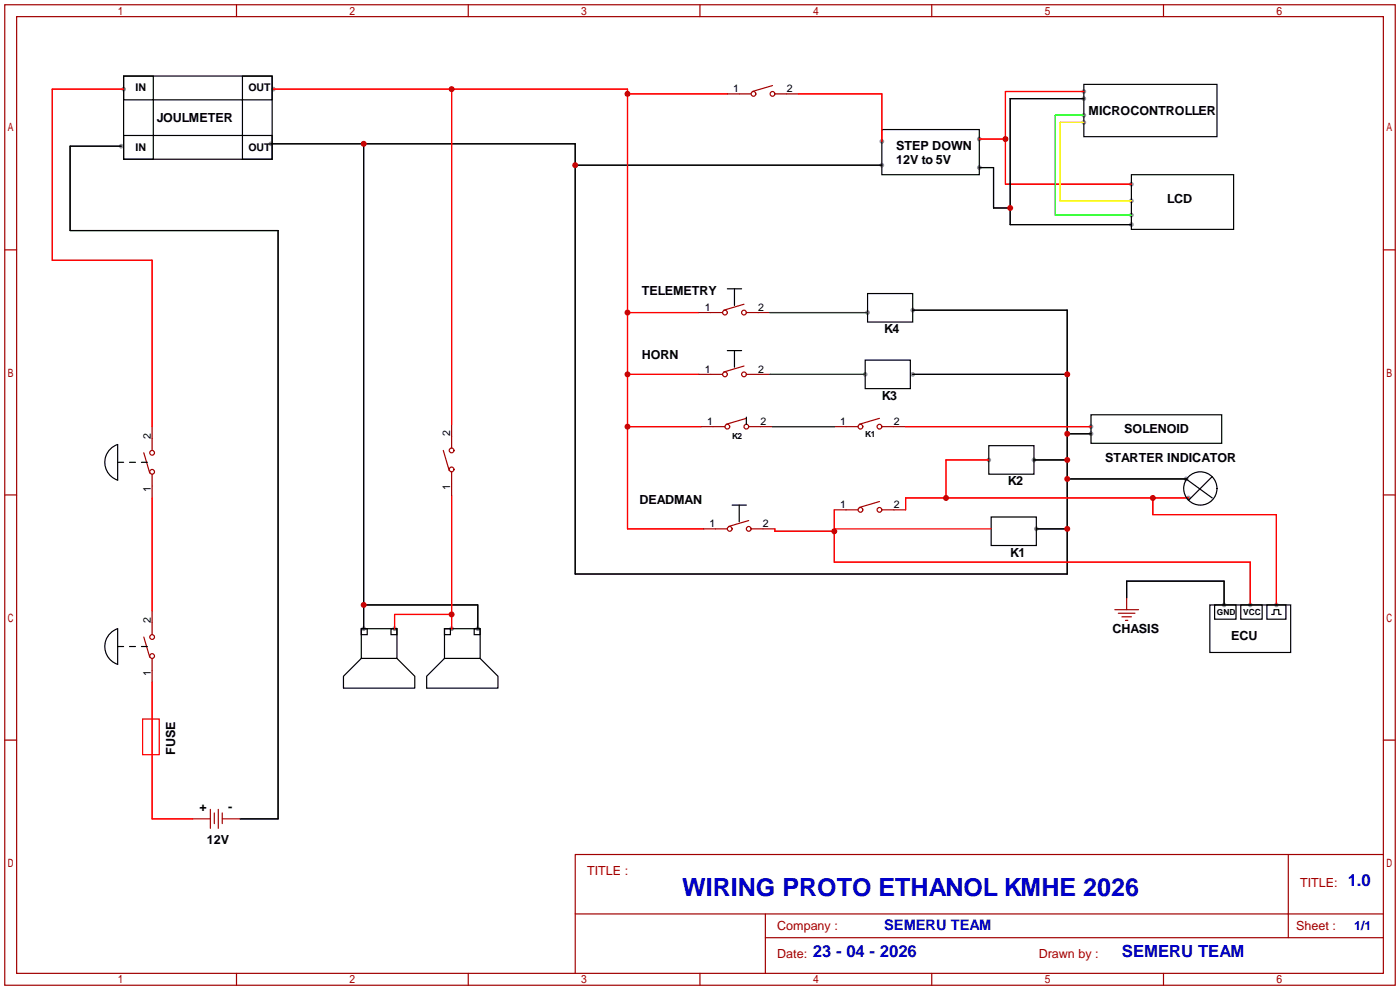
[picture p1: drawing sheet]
<svg xmlns="http://www.w3.org/2000/svg" width="299mm" height="212mm" viewBox="0 0 299 212" stroke-linecap="round" stroke-linejoin="round" font-family="sans-serif">
<g fill="#999">
<circle cx="26.4" cy="19" r=".51"/>
<circle cx="25.9" cy="31.2" r=".51"/>
<circle cx="77.7" cy="134.4" r=".51"/>
<circle cx="102.1" cy="134.4" r=".51"/>
<circle cx="57.9" cy="30.7" r=".51"/>
<circle cx="221.5" cy="113" r=".51"/>
<circle cx="253.5" cy="102.4" r=".51"/>
<circle cx="195.1" cy="66.3" r=".51"/>
<circle cx="195.1" cy="80" r=".51"/>
<circle cx="233.2" cy="92.7" r=".51"/>
<circle cx="221" cy="98.3" r=".51"/>
<circle cx="188.5" cy="35.3" r=".51"/>
<circle cx="96.5" cy="134.4" r=".51"/>
<circle cx="84.3" cy="134.4" r=".51"/>
<circle cx="58.4" cy="19.1" r=".51"/>
<circle cx="267.2" cy="129.3" r=".51"/>
<circle cx="211.3" cy="98.3" r=".51"/>
<circle cx="272.8" cy="129.3" r=".51"/>
<circle cx="254" cy="106.4" r=".51"/>
<circle cx="185.4" cy="66.8" r=".51"/>
<circle cx="184.9" cy="80" r=".51"/>
<circle cx="233.2" cy="91.2" r=".51"/>
<circle cx="261.6" cy="129.3" r=".51"/>
<circle cx="188.5" cy="30.2" r=".51"/>
<circle cx="241.8" cy="39.4" r=".51"/>
<circle cx="209.3" cy="29.7" r=".51"/>
<circle cx="231.6" cy="19.6" r=".51"/>
<circle cx="241.8" cy="48" r=".51"/>
<circle cx="231.6" cy="21.1" r=".51"/>
<circle cx="209.3" cy="35.8" r=".51"/>
<circle cx="231.6" cy="24.6" r=".51"/>
<circle cx="241.8" cy="46" r=".51"/>
<circle cx="241.8" cy="42.9" r=".51"/>
<circle cx="231.6" cy="26.2" r=".51"/>
</g>
<g fill="none" stroke="#a10000" stroke-width=".25">
<path d="M1 1h297.2v209.6h-297.2zM3.6 3.6h292.1v204.4h-292.1zM50.5 1v2.6M100.1 1v2.6M149.6 1v2.6M165.1 18.3l-4.3 1.3M199.1 1v2.6M248.7 1v2.6M155.4 20.1h5.1M165.6 20.1h5.1M1 53.4h2.6M295.7 53.4h2.5"/>
<path d="M149.4 66.8h5M159 78.2l-4.3 1.3M159 65l-4.3 1.3M159.5 66.8h5.1M30.7 96.8l1.3 4.3M32.5 91.2v5.1M94.7 96.3l1.3 4.3M96.5 90.7v5.1M149.4 80h5M149.9 91.2h5M159.5 80h5.1M159.5 89.4l-4.3 1.3"/>
<path d="M160 91.2h5.1M178.3 91.2h5.1M188 89.4l-4.4 1.3M188.5 91.2h5M1 105.8h2.6M32.5 101.3v5.1M96.5 100.8v5.1M150.4 113h5M160 111.3l-4.3 1.2M160.5 113h5.1M178.3 109h5.1M188 107.2l-4.4 1.3"/>
<path d="M188.5 109h5M295.7 105.8h2.5M30.7 136.1l1.3 4.4M32.5 130.6v5M238.3 130.3h5M239 131.1h3.6M239.8 131.8h2M240.5 132.6h.5M240.8 127.8v2.5M1 158.2h2.6M32.5 140.7v5.1M295.7 158.2h2.5"/>
<path d="M41.1 175h3.9M45 173v4M45.8 173.7v2.3M46.7 173v4M47.5 173.7v2.3M47.5 175h3.8M122.9 195.3h172.8M163.6 195.3v12.7M275.3 182.6v17.8h20.4M295.7 182.6h-172.8v25.4M50.5 208v2.6M100.1 208v2.6"/>
<path d="M149.6 208v2.6M163.6 200.4h111.7M199.1 208v2.6M248.7 208v2.6"/>
<circle cx="161" cy="20.1" r=".51"/>
<circle cx="165.1" cy="20.1" r=".51"/>
<circle cx="154.9" cy="66.8" r=".51"/>
<circle cx="159" cy="66.8" r=".51"/>
<circle cx="32.5" cy="96.8" r=".51"/>
<circle cx="96.5" cy="96.3" r=".51"/>
<circle cx="154.9" cy="80" r=".51"/>
<circle cx="155.4" cy="91.2" r=".51"/>
<circle cx="159" cy="80" r=".51"/>
<circle cx="159.5" cy="91.2" r=".51"/>
<circle cx="183.9" cy="91.2" r=".51"/>
<circle cx="188" cy="91.2" r=".51"/>
<circle cx="32.5" cy="100.8" r=".51"/>
<circle cx="96.5" cy="100.3" r=".51"/>
<circle cx="156" cy="113" r=".51"/>
<circle cx="160" cy="113" r=".51"/>
<circle cx="183.9" cy="109" r=".51"/>
<circle cx="188" cy="109" r=".51"/>
<circle cx="32.5" cy="136.1" r=".51"/>
<circle cx="32.5" cy="140.2" r=".51"/>
</g>
<g fill="none" stroke="#000" stroke-width=".25">
<path d="M26.4 16.3h31.8v17.7h-31.8zM26.4 16.3h6.4v5h-6.4zM51.8 16.3h6.4v5h-6.4zM231.6 18h28.5v11.2h-28.5zM25.9 31.2h-10.9v18.1h44.4v125.7h-8.1M26.4 29h6.4v5h-6.4zM32.8 21.3h19v7.7h-19zM51.8 29h6.4v5h-6.4zM57.9 30.7h65v92h105.2v-56.4h-33M77.7 30.7v103.7M122.9 35.3h65.6M188.5 27.7h20.8v9.6h-20.8z"/>
<path d="M209.3 35.8h3v8.6h3.6M231.6 21.1h-15.7v26.9h25.9M241.8 37.3h21.9v11.7h-21.9zM155.4 74.9h3.1M155.4 61.7h3.1M157 61.7v3.6M157 74.9v3.6M184.9 77h9.7v6.1h-9.7zM185.4 62.7h9.7v6.1h-9.7zM23.6 96l1.5-1v7.6a4 4 0 0 1-1.5-6.6zM25.1 98.8h1.3M27.7 98.8h1.3"/>
<path d="M30.2 98.8h1.3M159.5 89.2v1.5M195.1 80h33M211.3 95.2h9.7v6.1h-9.7zM221 98.3h7.1M228.1 92.7h5.1M233.2 88.6h27.9v6.1h-27.9zM156.5 107.9h3M158 107.9v3.6M211.8 110.5h9.7v6.1h-9.7zM221.5 113h6.6M228.1 102.4h25.4l5.6 4"/>
<path d="M259.1 101.9l-5.1 5M23.6 135.3l1.5-.9v7.6a4 4 0 0 1-1.5-6.7zM25.1 138.2h1.3M27.7 138.2h1.3M30.2 138.2h1.3M77.2 134.4h7.6v6.3h-7.6zM77.2 134.4h1.3v1.2h-1.3zM77.7 129.3h24.4v5.1M83.6 134.4h1.2v1.2h-1.2zM95 134.4h7.6v6.3h-7.6zM95 134.4h1.3v1.2h-1.3zM101.3 134.4h1.3v1.2h-1.3z"/>
<path d="M240.8 127.8v-3.6h20.8v5.1M258.6 129.3h17.2v10.1h-17.2zM259.6 129.3h4.6v3h-4.6zM265.2 129.3h4.5v3h-4.5zM270.8 129.3h4v3h-4zM271.8 131.3h.5v-1h1v1h.5M77.2 140.7l-3.8 3.8v2.6h15.2v-2.6l-3.8-3.8M95 140.7l-3.8 3.8v2.6h15.2v-2.6l-3.8-3.8"/>
<circle cx="256.5" cy="104.4" r="3.6"/>
</g>
<g fill="none" stroke="#f00" stroke-width=".25">
<path d="M26.4 19.1h-15.2v36.5h21.3v35.6M58.4 19.1h75.7v93.9h16.3M96.5 19.1v71.6M231.6 19.6h-16.7v19.8h26.9M134.1 20.1h21.3M170.7 20.1h17.8v10.1M209.3 29.7h5.6M134.1 66.8h15.3M134.1 80h15.3M134.1 91.2h15.8M193.5 91.2h39.7M211.3 98.3h-9.1v8.1"/>
<path d="M32.5 106.4v24.2M96.5 105.9v28.5M165.6 113v.5h12.7M178.3 113h33.5M178.3 109v11.1h88.9v9.2M246.4 106.4v3.6h26.4v19.3M254 106.4h-60.5v2.6M96.5 131.3h-12.2v3.1M30.5 153.7h3.5v7.6h-3.5zM32.5 145.8v29.2h8.6"/>
</g>
<path d="M164.6 66.8h20.8M164.6 80h20.3M165.1 91.2h13.2" fill="none" stroke="#008700" stroke-width=".25"/>
<path d="M231.6 24.6h-6v21.4h16.2" fill="none" stroke="#0f0" stroke-width=".25"/>
<path d="M231.6 26.2h-5v16.7h15.2" fill="none" stroke="#ff0" stroke-width=".25"/>
<g fill="#c00">
<circle cx="77.7" cy="129.3" r=".63"/>
<circle cx="77.7" cy="30.7" r=".63"/>
<circle cx="122.9" cy="35.3" r=".63"/>
<circle cx="228.1" cy="113" r=".63"/>
<circle cx="228.1" cy="102.4" r=".63"/>
<circle cx="228.1" cy="98.3" r=".63"/>
<circle cx="228.1" cy="92.7" r=".63"/>
<circle cx="228.1" cy="80" r=".63"/>
<circle cx="96.5" cy="131.3" r=".63"/>
<circle cx="96.5" cy="19" r=".63"/>
<circle cx="134.1" cy="20.1" r=".63"/>
<circle cx="134.1" cy="66.8" r=".63"/>
<circle cx="134.1" cy="80" r=".63"/>
<circle cx="134.1" cy="91.2" r=".63"/>
<circle cx="178.3" cy="113.5" r=".63"/>
<circle cx="202.2" cy="106.4" r=".63"/>
<circle cx="246.4" cy="106.4" r=".63"/>
<circle cx="214.9" cy="29.7" r=".63"/>
<circle cx="215.9" cy="44.4" r=".63"/>
</g>
<text font-size="5.4" fill="#00c" x="145.8" y="191.5">WIRING PROTO ETHANOL KMHE 2026</text>
<g font-size="3.6" fill="#00c">
<text x="288" y="189.4">1.0</text>
<text x="173.7" y="204.6">23 - 04 - 2026</text>
<text x="239.8" y="204.6">SEMERU TEAM</text>
</g>
<text font-size="3.1" fill="#00c" x="189" y="198.9">SEMERU TEAM</text>
<g font-size="2.7">
<text x="33.5" y="26">JOULMETER</text>
<text x="232.7" y="24.5">MICROCONTROLLER</text>
<text x="191.5" y="32.1">STEP DOWN</text>
<text x="191.5" y="35.1">12V to 5V</text>
<text x="249.4" y="43.3">LCD</text>
<text x="137.2" y="63.1">TELEMETRY</text>
<text x="189" y="71.2">K4</text>
<text x="137.2" y="76.8">HORN</text>
<text x="188.5" y="85.5">K3</text>
<text x="240.3" y="92.6">SOLENOID</text>
<text x="236.2" y="98.7">STARTER INDICATOR</text>
<text x="136.7" y="107.8">DEADMAN</text>
<text x="215.4" y="103.8">K2</text>
<text x="215.9" y="119">K1</text>
<text x="237.7" y="135.2">CHASIS</text>
<text x="263.1" y="136.8">ECU</text>
<text x="37.5" y="161.3" transform="rotate(-90 37.5 161.3)">FUSE</text>
<text x="42.7" y="173.3">+</text>
<text x="48.8" y="173.3">-</text>
<text x="44.2" y="180.5">12V</text>
</g>
<g font-size="2.7" fill="#a00000">
<text x="125.5" y="187.1">TITLE :</text>
<text x="277.9" y="189.6">TITLE:</text>
<text x="166.1" y="198.7">Company :</text>
<text x="277" y="198.7">Sheet :</text>
<text x="166.1" y="204.8">Date:</text>
<text x="222" y="204.8">Drawn by :</text>
</g>
<text font-size="2.7" fill="#00c" x="289.4" y="198.7">1/1</text>
<g font-size="2.3">
<text x="29" y="19.5">IN</text>
<text x="53.1" y="19.5">OUT</text>
<text x="156.7" y="19.8">1</text>
<text x="168.1" y="19.8">2</text>
<text x="29" y="32.2">IN</text>
<text x="53.1" y="32.2">OUT</text>
<text x="150.6" y="66.5">1</text>
<text x="162.1" y="66.5">2</text>
<text x="150.6" y="79.7">1</text>
<text x="162.1" y="79.7">2</text>
<text x="32.2" y="93.7" transform="rotate(-90 32.2 93.7)">2</text>
<text x="96.2" y="93.2" transform="rotate(-90 96.2 93.2)">2</text>
<text x="151.1" y="90.9">1</text>
<text x="162.6" y="90.9">2</text>
<text x="179.6" y="90.9">1</text>
<text x="191" y="90.9">2</text>
<text x="32.2" y="105.1" transform="rotate(-90 32.2 105.1)">1</text>
<text x="96.2" y="104.6" transform="rotate(-90 96.2 104.6)">1</text>
<text x="151.6" y="112.7">1</text>
<text x="163.1" y="112.7">2</text>
<text x="179.6" y="108.7">1</text>
<text x="191" y="108.7">2</text>
<text x="32.2" y="133.1" transform="rotate(-90 32.2 133.1)">2</text>
<text x="32.2" y="144.5" transform="rotate(-90 32.2 144.5)">1</text>
</g>
<g font-size="1.8">
<text x="156.5" y="93.8">K2</text>
<text x="184.9" y="93.3">K1</text>
<text x="260.1" y="131.4">GND</text>
<text x="265.7" y="131.4">VCC</text>
</g>
</svg>
